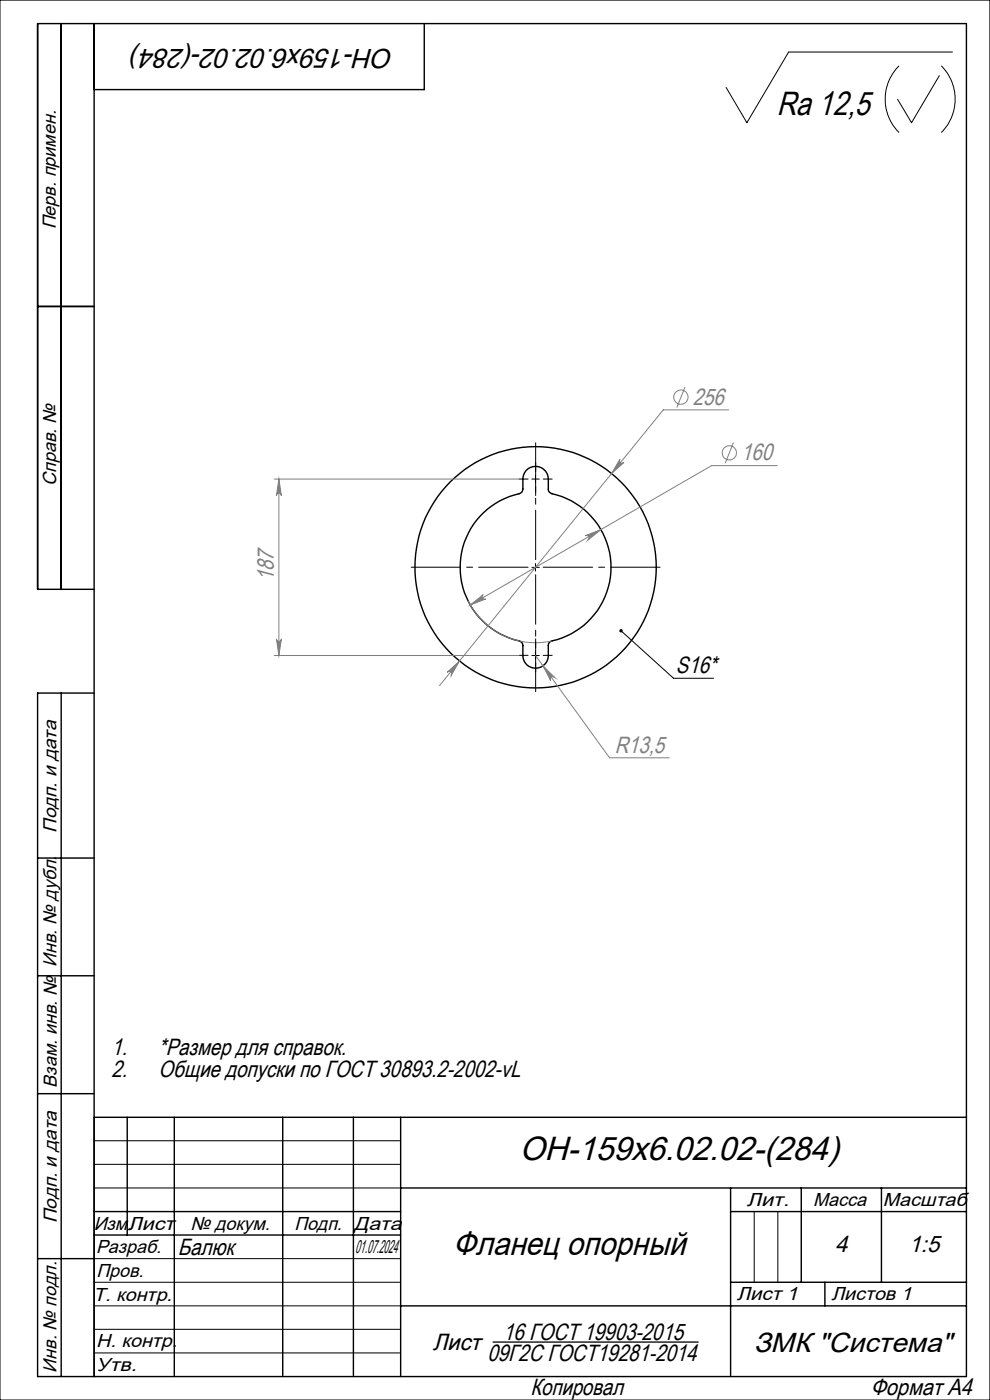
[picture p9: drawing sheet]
<svg xmlns="http://www.w3.org/2000/svg" width="210mm" height="297mm" viewBox="0 0 210 297" stroke-linecap="round" stroke-linejoin="round" font-family="sans-serif">
<g fill="none" stroke="#000" stroke-width=".3">
<path d="M13 5v120M20 5v287M90 5v14h-70M8 65h12M102.6 108.8a17.5 17.5 0 0 1 7.8-4.2l.3-.2 .2-.7a5.6 5.6 0 0 1 .3-3.3 2.7 2.7 0 0 1 3.1-1.4 2.7 2.7 0 0 1 2 2.6v2.1a.99 .99 0 0 0 .8 1 16 16 0 0 1 12.5 15.8 16 16 0 0 1-12.8 15.6l-.4 .4-.1 .4a5.6 5.6 0 0 1-.3 3.4 2.7 2.7 0 0 1-3 1.4 2.7 2.7 0 0 1-2.1-2.6v-2.2a.99 .99 0 0 0-.8-.9 16 16 0 0 1-7.5-27.2zM20 125h-12v-120h197v287h-197v-145h12M13 147v145M8 182h12M8 207h12M8 232h12M20 237h185M27 237v25"/>
<path d="M37 237v55M60 237v55M75 237v55M85 237v55M20 257h65M85 252h120M155 252v40M155 257h50M170 252v20M187 252v20M8 267h12M20 262h65"/>
<path d="M85 277h120M155 272h50M175 272v5"/>
<circle cx="113.6" cy="120.3" r="25.6"/>
</g>
<g fill="none" stroke="#808080" stroke-width=".21">
<path d="M131.5 97.4a.55 .55 0 0 0 .1 .7 .55 .55 0 0 0 .8 0l-2.7 2.4zM145.3 82.1l-1.7 4.3M154.6 87h-13.9l-47.5 58.4M155.6 93.9l-1.8 4.3M164.9 98.8h-13.9l-51.2 29.5M58.2 101.6h51.9M59.2 101.6l.5 3.6a.53 .53 0 0 0-.5-.6 .53 .53 0 0 0-.6 .6zM59.2 101.6v37.5M124.2 113.6l3.3-1.2-2.8 2.2a.55 .55 0 0 0 .2-.7 .55 .55 0 0 0-.7-.3zM58.2 139.1h51.9M58.6 135.5a.53 .53 0 0 0 .6 .6 .53 .53 0 0 0 .5-.6l-.5 3.6zM99.3 127.5a16 16 0 0 0 17.8 8.5"/>
<path d="M99.8 128.3l2.7-2.2a.53 .53 0 0 0-.2 .8 .53 .53 0 0 0 .7 .2zM113.6 139.1l15.7 21.7h12.7M94.9 142.6l2.6-2.4-1.8 3.1a.54 .54 0 0 0-.1-.7 .54 .54 0 0 0-.7 0zM115.2 141.2l2.5 2.6a.54 .54 0 0 0-.8-.1 .54 .54 0 0 0-.1 .7z"/>
<circle cx="144.4" cy="84.2" r="1.51"/>
<circle cx="154.7" cy="96.1" r="1.51"/>
</g>
<path d="M104.5 284.7h43.7" fill="none" stroke="#000" stroke-width=".27"/>
<g fill="none" stroke="#000" stroke-width=".21">
<path d="M0 0h210v297h-210zM190.7 14a10 10 0 0 0 0 14.1M199.2 16l-5.8 10-3-4.9M199.7 14a10 10 0 0 1 0 14.1M202 11h-34.7l-8.9 15-4.4-7.4M112.8 101.6h1.6M113.6 100.9v1.5M113.6 119.6v1.5M112.8 120.4h1.6M112.8 139.1h1.6M113.6 138.3v1.5M131.7 133.8l11.2 10.1h8.5"/>
<path d="M20 242h65M20 247h65M20 252h65M160 257v15M165 257v15M20 267h65M20 272h65M20 277h65M20 282h65M20 287h65"/>
</g>
<path d="M113.6 118.7v-24.8M112 120.3h-24.8M113.6 121.9v24.8M115.2 120.3h24.8" fill="none" stroke="#000" stroke-width=".21" stroke-dasharray="15.2 1.3 1.3 1.3" stroke-dashoffset="4.7"/>
<path d="M112 101.6h-1.9M113.6 100v-1.9M113.6 103.2v1.9M115.2 101.6h1.9M112 139h-1.9M113.6 137.4v-1.9M115.2 139h1.9M113.6 140.6v1.9" fill="none" stroke="#000" stroke-width=".21" stroke-dasharray="15.2 1.3 1.3 1.3"/>
<path d="M131.5 133.6a.37 .37 0 0 1 .6 .2 .37 .37 0 0 1-.5 .4 .37 .37 0 0 1-.2-.6l.3 .2z" fill="#000"/>
<g fill="#808080">
<path d="M94.9 142.6a.54 .54 0 0 1 .7-.1 .54 .54 0 0 1 .1 .8l1.8-3.1zM131.5 97.4l-1.8 3.1 2.7-2.4a.55 .55 0 0 1-.8 .1 .55 .55 0 0 1-.1-.8zM99.8 128.3l3.2-1.2a.53 .53 0 0 1-.7-.2 .53 .53 0 0 1 .2-.8zM124.2 113.6a.55 .55 0 0 1 .7 .3 .55 .55 0 0 1-.2 .7l2.8-2.2zM115.2 141.2l1.6 3.2a.54 .54 0 0 1 .1-.7 .54 .54 0 0 1 .8 .1zM210.1 153.4v1.1zM210.1 153.4v1.1z"/>
<path d="M59.2 101.6l.5 3.6a.53 .53 0 0 0-.5-.6 .53 .53 0 0 0-.6 .6zM58.6 135.5a.53 .53 0 0 0 .6 .6 .53 .53 0 0 0 .5-.6l-.5 3.6z"/>
</g>
<g font-size="7.1">
<text x="164.7" y="24.5">Ra 12,5</text>
<text x="110.3" y="246.2">ОН-159х6.02.02-(284)</text>
<text x="96.1" y="266.3">Фланец опорный</text>
</g>
<g font-size="5.8">
<text x="83.5" y="10.4" transform="rotate(-180 83.5 10.4)">ОН-159х6.02.02-(284)</text>
<text x="159.9" y="286.8">ЗМК &quot;Система&quot;</text>
</g>
<g font-size="5" fill="#808080">
<text x="146.9" y="85.8">256</text>
<text x="157.2" y="97.7">160</text>
<text x="58.1" y="123.3" transform="rotate(-90 58.1 123.3)">187</text>
<text x="130.4" y="159.7">R13,5</text>
</g>
<g font-size="5">
<text x="143.4" y="142.8">S16*</text>
<text x="23.6" y="223.9">1.</text>
<text x="33.6" y="223.9">*Размер для справок.</text>
<text x="23.6" y="228.4">2.</text>
<text x="33.6" y="228.4">Общие допуски по ГОСТ 30893.2-2002-vL</text>
<text x="37.7" y="266.3">Балюк</text>
<text x="177.2" y="265.7">4</text>
<text x="192.8" y="265.7">1:5</text>
<text x="91.8" y="286.3">Лист</text>
<text x="106.7" y="284.2">16 ГОСТ 19903-2015</text>
<text x="103.4" y="288.7">09Г2С ГОСТ19281-2014</text>
<text x="112.5" y="296">Копировал</text>
<text x="184.7" y="296">Формат А4</text>
</g>
<g font-size="4">
<text x="11.9" y="48.7" transform="rotate(-90 11.9 48.7)">Перв. примен.</text>
<text x="11.9" y="103.1" transform="rotate(-90 11.9 103.1)">Справ. №</text>
<text x="12" y="176.7" transform="rotate(-90 12 176.7)">Подп. и дата</text>
<text x="12" y="205" transform="rotate(-90 12 205)">Инв. № дубл.</text>
<text x="12" y="230.7" transform="rotate(-90 12 230.7)">Взам. инв. №</text>
<text x="158.4" y="255.8">Лит.</text>
<text x="172.5" y="255.8">Масса</text>
<text x="187.3" y="255.8">Масштаб</text>
<text x="12" y="259.5" transform="rotate(-90 12 259.5)">Подп. и дата</text>
<text x="19.9" y="261">Изм.</text>
<text x="27.1" y="261">Лист</text>
<text x="40.4" y="261">№ докум.</text>
<text x="62.4" y="261">Подп.</text>
<text x="75.1" y="261">Дата</text>
<text x="20.4" y="265.8">Разраб.</text>
<text x="75.4" y="265.8">01.07.2024</text>
<text x="19.8" y="275.9">Т. контр.</text>
<text x="20.4" y="270.8">Пров.</text>
<text x="156.3" y="275.8">Лист 1</text>
<text x="176.4" y="275.7">Листов 1</text>
<text x="20.4" y="285.8">Н. контр.</text>
<text x="12" y="291.2" transform="rotate(-90 12 291.2)">Инв. № подл.</text>
<text x="20.4" y="290.8">Утв.</text>
</g>
</svg>
